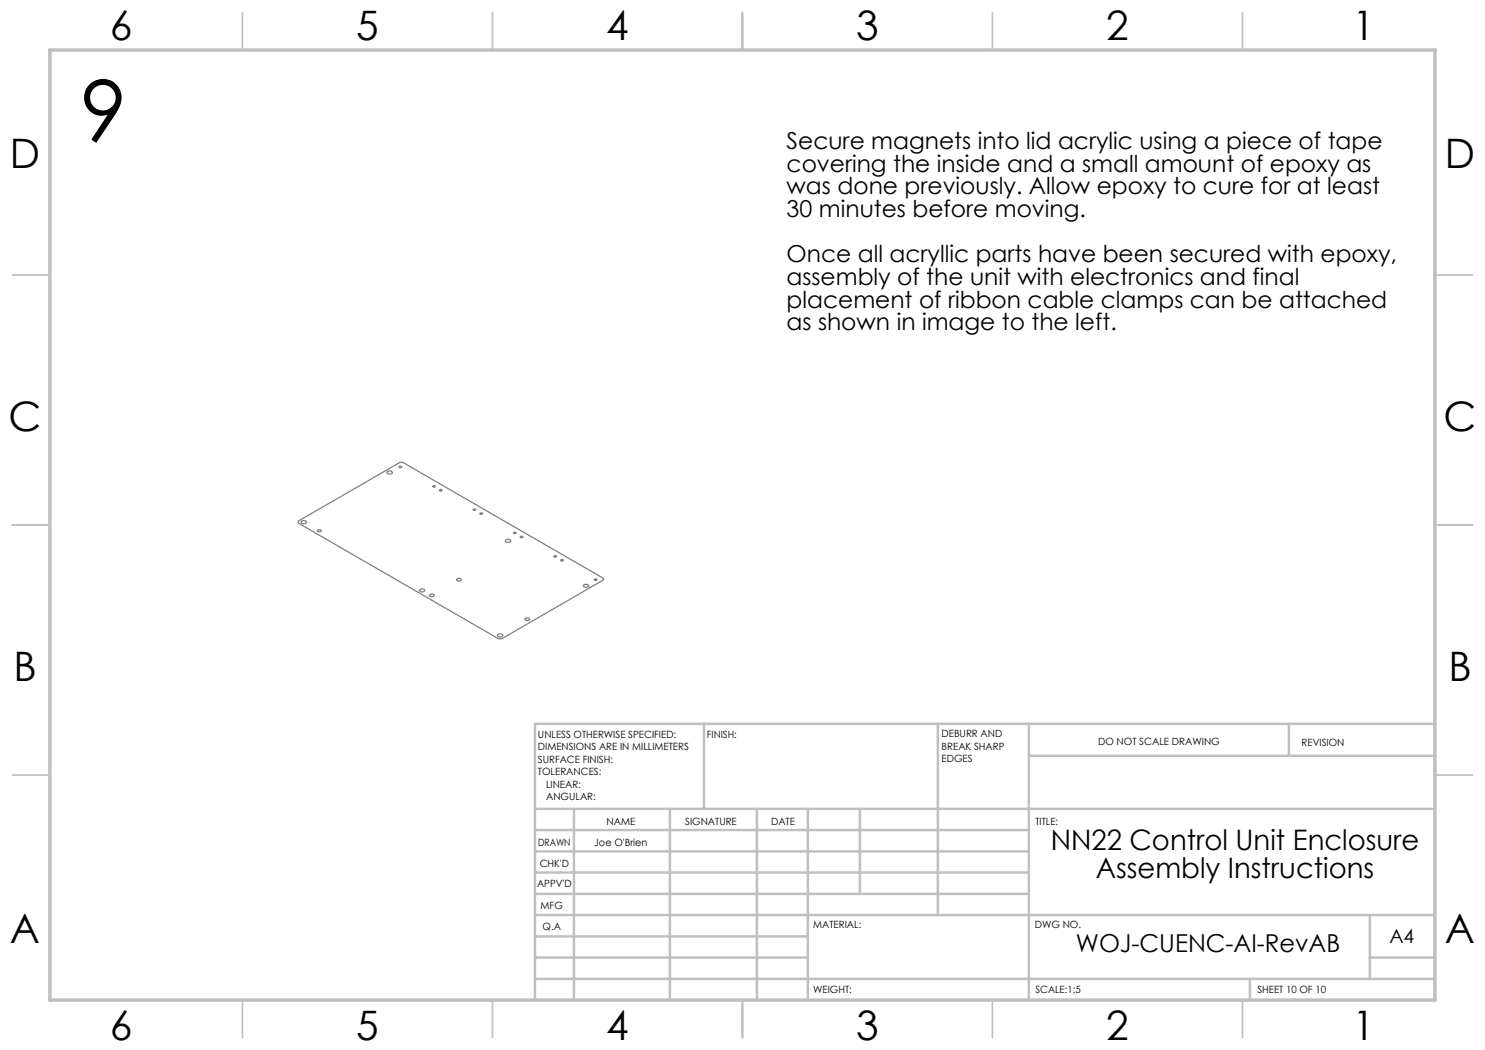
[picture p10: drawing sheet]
<svg xmlns="http://www.w3.org/2000/svg" width="297mm" height="210mm" viewBox="0 0 297 210" stroke-linecap="round" stroke-linejoin="round" font-family="sans-serif">
<g fill="none" stroke="#808080" stroke-width=".25">
<path d="M77.5 94.4l.4-.2a.37 .37 0 0 1 .6 .3 .37 .37 0 0 1-.6 .3l-.4-.1zM79.8 93.3l.3-.1a.17 .17 0 0 1 .2 .1 .17 .17 0 0 1-.1 .2h-.3zM86.6 97.2l.4-.1a.15 .15 0 0 1 .1 .2 .15 .15 0 0 1-.2 .1h-.3zM87.9 98l.4-.1a.21 .21 0 0 1-.1 .3 .21 .21 0 0 1-.3-.2zM59.6 104.2l20.4-11.7h.6l40.1 23.2v.3l-20.4 11.8h-.6l-40.1-23.2zM60.3 104.2l.5-.1a.35 .35 0 0 1 .5 .4 .35 .35 0 0 1-.6 .2l-.4-.1-.1-.2zM63.5 106l.2-.1a.29 .29 0 0 1 .5 0 .29 .29 0 0 1 0 .4 .29 .29 0 0 1-.5 .1l-.2-.1zM84 117.9l.7-.1a.3 .3 0 0 1 .2 .4 .3 .3 0 0 1-.4 .2l-.4-.1a.22 .22 0 0 1-.2-.2 .22 .22 0 0 1 .1-.2zM85.9 118.9l.7-.1a.28 .28 0 0 1 .2 .4 .28 .28 0 0 1-.4 .1h-.4zM91.4 115.8a.42 .42 0 0 1 .5-.2 .42 .42 0 0 1 .2 .5l-.5 .1a.25 .25 0 0 1-.2-.1 .25 .25 0 0 1 0-.3zM94.6 101.9l.2-.1a.2 .2 0 0 1 .3 0 .2 .2 0 0 1 0 .3 .2 .2 0 0 1-.3 0zM96 102.6h.3l.2 .1-.4 .2z"/>
<path d="M101.1 108l.7-.1a.3 .3 0 0 1 .3 .4 .3 .3 0 0 1-.4 .2l-.6-.2zM102.7 106.5h.3l.2 .1-.4 .1zM104.1 107.3h.4a.22 .22 0 0 1-.2 .3 .22 .22 0 0 1-.2-.3zM110.8 111.2h.4a.21 .21 0 0 1-.2 .3 .21 .21 0 0 1-.2-.3zM112.2 112l.4-.1a.15 .15 0 0 1 .1 .2 .15 .15 0 0 1-.2 .1l-.3-.1zM116.7 117a.53 .53 0 0 1 .6-.2 .53 .53 0 0 1 .4 .5l-.6 .2-.4-.2zM118.9 115.9l.2-.1 .3 .1-.4 .2zM99.5 127a.6 .6 0 0 1 1 .2 .57 .57 0 0 1-.5 .2 .57 .57 0 0 1-.5-.4zM105 123.7a.47 .47 0 0 1 .5-.2 .47 .47 0 0 1 .4 .5l-.6 .1z"/>
</g>
<g fill="none" stroke="#c0c0c0" stroke-width=".35">
<path d="M48.5 2.5v7.5M98.5 2.5v7.5M148.5 2.5v7.5M198.5 2.5v7.5M248.5 2.5v7.5M2.5 55h7.5M287 55h7.5M2.5 105h7.5M287 105h7.5M2.5 155h7.5M287 155h7.5M48.5 200v7.5"/>
<path d="M98.5 200v7.5M148.5 200v7.5M198.5 200v7.5M248.5 200v7.5"/>
</g>
<g fill="none" stroke="#c0c0c0" stroke-width=".5">
<path d="M140.8 144.8v17M187.6 144.8v38.2M205.8 144.8v55.2M205.8 151.2h81.2M257.8 144.8v6.4M287 144.8h-180v55.2M107 161.8h180M107 178.8h98.8M107 174.5h98.8M107 170.3h98.8M107 166h98.8M114.8 161.8v38.2"/>
<path d="M134 161.8v38.2M151.4 161.8v38.2M161.6 161.8v38.2M172 161.8v17M107 195.8h180M107 191.5h54.6M107 187.3h54.6M107 183h180M250 195.8v4.2M274 191.5h13M274 183v12.8"/>
</g>
<path d="M10 10h277v190h-277z" fill="none" stroke="#c0c0c0" stroke-width=".7"/>
<text font-size="16.9" x="16" y="28.3">9</text>
<g font-size="8.1">
<text x="22" y="8">6</text>
<text x="71.2" y="8">5</text>
<text x="121.2" y="8">4</text>
<text x="171.3" y="8">3</text>
<text x="221.3" y="8">2</text>
<text x="270.5" y="8">1</text>
<text x="2" y="33.6">D</text>
<text x="289" y="33.6">D</text>
<text x="1.7" y="86.1">C</text>
<text x="288.7" y="86.1">C</text>
<text x="2.7" y="136.1">B</text>
<text x="289.7" y="136.1">B</text>
<text x="2" y="188.6">A</text>
<text x="289" y="188.6">A</text>
<text x="22" y="208">6</text>
<text x="71.2" y="208">5</text>
<text x="121.2" y="208">4</text>
<text x="171.3" y="208">3</text>
<text x="221.3" y="208">2</text>
<text x="270.5" y="208">1</text>
</g>
<g font-size="5.6">
<text x="210.1" y="169.9">NN22 Control Unit Enclosure</text>
<text x="219.2" y="175.6">Assembly Instructions</text>
</g>
<text font-size="4.9" x="215.2" y="190.3">WOJ-CUENC-AI-RevAB</text>
<g font-size="4.7">
<text x="157.3" y="29.8">Secure magnets into lid acrylic using a piece of tape</text>
<text x="157.3" y="34.4">covering the inside and a small amount of epoxy as</text>
<text x="157.3" y="38.9">was done previously. Allow epoxy to cure for at least</text>
<text x="157.3" y="43.4">30 minutes before moving.</text>
<text x="157.3" y="52.5">Once all acryllic parts have been secured with epoxy,</text>
<text x="157.3" y="57">assembly of the unit with electronics and final</text>
<text x="157.3" y="61.5">placement of ribbon cable clamps can be attached</text>
<text x="157.3" y="66">as shown in image to the left.</text>
</g>
<text font-size="3.9" x="277.9" y="188.5">A4</text>
<g font-size="2">
<text x="107.6" y="147.6">UNLESS OTHERWISE SPECIFIED:</text>
<text x="141.4" y="147.6">FINISH:</text>
<text x="188.3" y="147.5">DEBURR AND</text>
<text x="188.3" y="150">BREAK SHARP</text>
<text x="219.6" y="149">DO NOT SCALE DRAWING</text>
<text x="260.3" y="149.2">REVISION</text>
<text x="107.6" y="150.1">DIMENSIONS ARE IN MILLIMETERS</text>
<text x="107.6" y="152.6">SURFACE FINISH:</text>
<text x="107.6" y="155.1">TOLERANCES:</text>
<text x="188.3" y="152.5">EDGES</text>
<text x="109.2" y="157.6">LINEAR:</text>
<text x="109.2" y="160.1">ANGULAR:</text>
<text x="121.3" y="165">NAME</text>
<text x="137" y="164.9">SIGNATURE</text>
<text x="154.2" y="164.9">DATE</text>
<text x="207.1" y="164.9">TITLE:</text>
<text x="107.6" y="169.1">DRAWN</text>
<text x="107.9" y="173.3">CHK'D</text>
<text x="118.9" y="169.1">Joe O'Brien</text>
<text x="107.4" y="177.4">APPV'D</text>
<text x="108.1" y="181.8">MFG</text>
<text x="108.5" y="186">Q.A</text>
<text x="162.6" y="185.5">MATERIAL:</text>
<text x="207" y="185.5">DWG NO.</text>
<text x="162.6" y="198.5">WEIGHT:</text>
<text x="207.1" y="198.6">SCALE:1:5</text>
<text x="251.5" y="198.6">SHEET 10 OF 10</text>
</g>
</svg>
